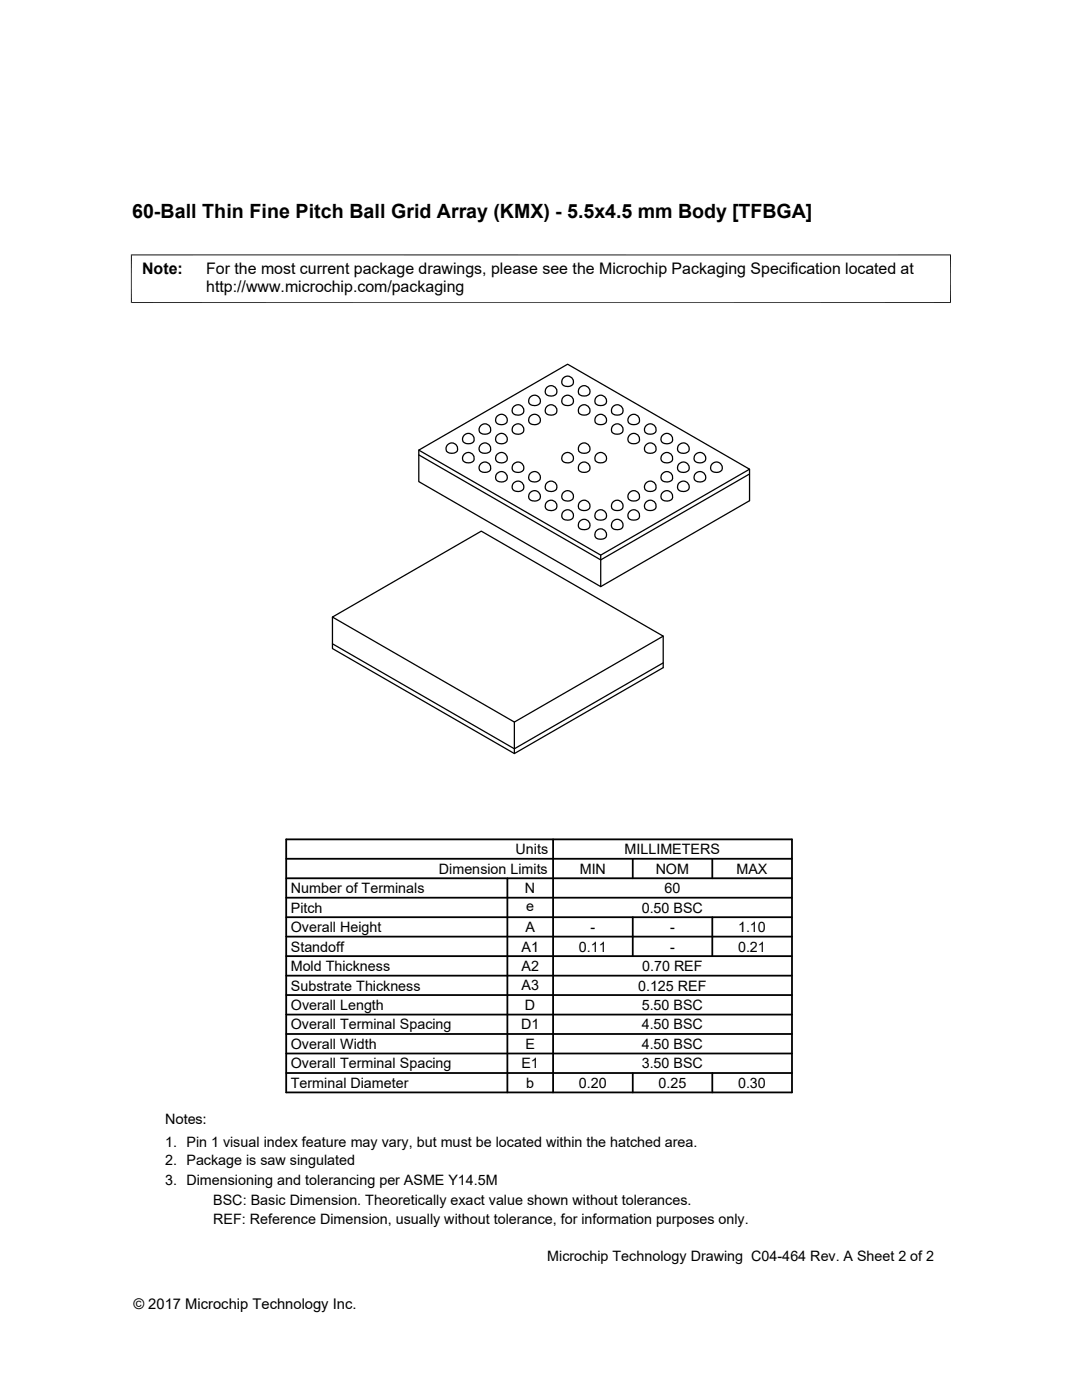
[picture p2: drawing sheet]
<svg xmlns="http://www.w3.org/2000/svg" width="216mm" height="279mm" viewBox="0 0 216 279" stroke-linecap="round" stroke-linejoin="round" font-family="sans-serif">
<g fill="none" stroke="#000" stroke-width=".25">
<path d="M105.8 79.2a1.12 1.12 0 0 1 1.6-.1 1.12 1.12 0 0 1 0 1.7 1.23 1.23 0 0 1-1.9-.8zM109.1 77.3a1.12 1.12 0 0 1 1.6 0 1.12 1.12 0 0 1 0 1.5 1.23 1.23 0 0 1-1.9-.7zM112.4 79.2a1.12 1.12 0 0 1 1.6 0 1.12 1.12 0 0 1 0 1.6 1.23 1.23 0 0 1-1.9-.8zM112.4 75.4a1.12 1.12 0 0 1 1.6 0 1.12 1.12 0 0 1 0 1.5 1.23 1.23 0 0 1-1.9-.7zM115.7 77.3a1.12 1.12 0 0 1 1.6 0 1.12 1.12 0 0 1 0 1.5 1.26 1.26 0 0 1-1.9-.6zM119 79.2a1.12 1.12 0 0 1 1.6 0 1.12 1.12 0 0 1 .1 1.6 1.25 1.25 0 0 1-2-.7zM83.6 89.8l29.7-17.1 36.3 20.9-29.7 17.2zM83.6 90.8l36.3 20.9 29.7-17.1M83.6 89.8v6.3l36.3 21 29.7-17.2v-6.3M89.3 88.8a1.12 1.12 0 0 1 1.6-.1 1.12 1.12 0 0 1 .1 1.6 1.25 1.25 0 0 1-2-.7v-.3zM92.6 90.7a1.12 1.12 0 0 1 1.6-.1 1.12 1.12 0 0 1 .1 1.6 1.28 1.28 0 0 1-2-.7zM92.6 86.8a1.12 1.12 0 0 1 1.6 0 1.12 1.12 0 0 1 .1 1.6 1.28 1.28 0 0 1-2-.7z"/>
<path d="M95.9 92.6a1.12 1.12 0 0 1 1.6-.1 1.12 1.12 0 0 1 .1 1.6 1.28 1.28 0 0 1-2-.6zM95.9 88.8a1.12 1.12 0 0 1 1.6-.1 1.12 1.12 0 0 1 .1 1.6 1.28 1.28 0 0 1-2-.7zM95.9 84.9a1.12 1.12 0 0 1 1.6 0 1.12 1.12 0 0 1 .1 1.6 1.28 1.28 0 0 1-2-.7zM99.2 94.5a1.12 1.12 0 0 1 1.6-.1 1.12 1.12 0 0 1 0 1.6 1.22 1.22 0 0 1-1.9-.8zM99.2 90.7a1.12 1.12 0 0 1 1.6-.1 1.12 1.12 0 0 1 0 1.6 1.22 1.22 0 0 1-1.9-.8zM99.2 86.8a1.12 1.12 0 0 1 1.6 0 1.12 1.12 0 0 1 0 1.6 1.22 1.22 0 0 1-1.9-.8zM99.2 83a1.12 1.12 0 0 1 1.6 0 1.12 1.12 0 0 1 0 1.6 1.22 1.22 0 0 1-1.9-.8zM102.5 96.4a1.12 1.12 0 0 1 1.6-.1 1.12 1.12 0 0 1 0 1.6 1.22 1.22 0 0 1-1.9-.8zM102.5 92.6a1.12 1.12 0 0 1 1.6-.1 1.12 1.12 0 0 1 0 1.6 1.22 1.22 0 0 1-1.9-.8zM102.5 84.9a1.12 1.12 0 0 1 1.6 0 1.12 1.12 0 0 1 0 1.6 1.22 1.22 0 0 1-1.9-.8zM102.5 81.1a1.12 1.12 0 0 1 1.6 0 1.12 1.12 0 0 1 0 1.6 1.22 1.22 0 0 1-1.9-.8zM105.8 98.3a1.12 1.12 0 0 1 1.6-.1 1.12 1.12 0 0 1 0 1.6 1.23 1.23 0 0 1-1.9-.7z"/>
<path d="M105.8 94.5a1.12 1.12 0 0 1 1.6-.1 1.12 1.12 0 0 1 0 1.6 1.23 1.23 0 0 1-1.9-.8zM105.8 83a1.12 1.12 0 0 1 1.6 0 1.12 1.12 0 0 1 0 1.6 1.23 1.23 0 0 1-1.9-.8zM109.1 96.4a1.12 1.12 0 0 1 1.6-.1 1.12 1.12 0 0 1 0 1.6 1.23 1.23 0 0 1-1.9-.7zM109.1 81.1a1.12 1.12 0 0 1 1.6 0 1.12 1.12 0 0 1 0 1.6 1.23 1.23 0 0 1-1.9-.8zM112.4 98.3a1.12 1.12 0 0 1 1.6-.1 1.12 1.12 0 0 1 0 1.6 1.23 1.23 0 0 1-1.9-.7zM112.4 90.7a1.12 1.12 0 0 1 1.6-.1 1.12 1.12 0 0 1 0 1.6 1.23 1.23 0 0 1-1.9-.8zM115.7 92.6a1.12 1.12 0 0 1 1.6-.1 1.12 1.12 0 0 1 0 1.6 1.26 1.26 0 0 1-1.9-.6zM115.7 88.8a1.12 1.12 0 0 1 1.6-.1 1.12 1.12 0 0 1 0 1.6 1.26 1.26 0 0 1-1.9-.7zM115.7 81.1a1.12 1.12 0 0 1 1.6 0 1.12 1.12 0 0 1 0 1.6 1.26 1.26 0 0 1-1.9-.7zM119 90.7a1.12 1.12 0 0 1 1.6-.1 1.12 1.12 0 0 1 .1 1.6 1.25 1.25 0 0 1-2-.7zM119 83a1.12 1.12 0 0 1 1.6 0 1.12 1.12 0 0 1 .1 1.6 1.25 1.25 0 0 1-2-.7zM122.3 84.9a1.12 1.12 0 0 1 1.6 0 1.12 1.12 0 0 1 .1 1.6 1.25 1.25 0 0 1-2-.7z"/>
<path d="M122.3 81.1a1.12 1.12 0 0 1 1.6 0 1.12 1.12 0 0 1 .1 1.6 1.25 1.25 0 0 1-2-.7zM125.6 98.3a1.12 1.12 0 0 1 1.6-.1 1.12 1.12 0 0 1 .1 1.6 1.28 1.28 0 0 1-2-.6zM125.6 86.8a1.12 1.12 0 0 1 1.6 0 1.12 1.12 0 0 1 .1 1.6 1.28 1.28 0 0 1-2-.7zM125.6 83a1.12 1.12 0 0 1 1.6 0 1.12 1.12 0 0 1 .1 1.6 1.28 1.28 0 0 1-2-.7zM128.9 96.4a1.12 1.12 0 0 1 1.6-.1 1.12 1.12 0 0 1 .1 1.6 1.28 1.28 0 0 1-2-.6zM128.9 88.8a1.12 1.12 0 0 1 1.6-.1 1.12 1.12 0 0 1 .1 1.6 1.28 1.28 0 0 1-2-.7zM128.9 84.9a1.12 1.12 0 0 1 1.6 0 1.12 1.12 0 0 1 .1 1.6 1.28 1.28 0 0 1-2-.7zM132.2 98.3a1.12 1.12 0 0 1 1.6-.1 1.12 1.12 0 0 1 .1 1.6 1.24 1.24 0 0 1-2-.7zM132.2 94.5a1.12 1.12 0 0 1 1.6-.1 1.12 1.12 0 0 1 .1 1.6 1.24 1.24 0 0 1-2-.8zM132.2 90.7a1.12 1.12 0 0 1 1.6-.1 1.12 1.12 0 0 1 .1 1.6 1.24 1.24 0 0 1-2-.8zM132.2 86.8a1.12 1.12 0 0 1 1.6 0 1.12 1.12 0 0 1 .1 1.6 1.24 1.24 0 0 1-2-.8zM135.5 96.4a1.12 1.12 0 0 1 1.6-.1 1.12 1.12 0 0 1 0 1.6 1.22 1.22 0 0 1-1.9-.8z"/>
<path d="M135.5 92.6a1.12 1.12 0 0 1 1.6-.1 1.12 1.12 0 0 1 0 1.6 1.22 1.22 0 0 1-1.9-.8zM135.5 88.8a1.12 1.12 0 0 1 1.6-.1 1.12 1.12 0 0 1 0 1.6 1.22 1.22 0 0 1-1.9-.8zM138.8 94.5a1.12 1.12 0 0 1 1.6-.1 1.12 1.12 0 0 1 0 1.6 1.23 1.23 0 0 1-1.9-.8zM138.8 90.7a1.12 1.12 0 0 1 1.6-.1 1.12 1.12 0 0 1 0 1.6 1.23 1.23 0 0 1-1.9-.8zM142.1 92.6a1.12 1.12 0 0 1 1.6-.1 1.12 1.12 0 0 1 0 1.6 1.23 1.23 0 0 1-1.9-.8zM109.1 100.2a1.12 1.12 0 0 1 1.6-.1 1.12 1.12 0 0 1 0 1.6 1.23 1.23 0 0 1-1.9-.7zM112.4 102.1a1.12 1.12 0 0 1 1.6-.1 1.12 1.12 0 0 1 0 1.6 1.23 1.23 0 0 1-1.9-.7zM115.7 104a1.12 1.12 0 0 1 1.6-.1 1.12 1.12 0 0 1 0 1.6 1.23 1.23 0 0 1-1.9-.7zM115.7 100.2a1.12 1.12 0 0 1 1.6-.1 1.12 1.12 0 0 1 0 1.6 1.26 1.26 0 0 1-1.9-.6zM119 105.9a1.12 1.12 0 0 1 1.6-.1 1.12 1.12 0 0 1 .1 1.6 1.22 1.22 0 0 1-2-.7zM119 102.1a1.12 1.12 0 0 1 1.6-.1 1.12 1.12 0 0 1 .1 1.6 1.22 1.22 0 0 1-2-.7zM119.9 110.8v6.3"/>
<path d="M122.3 104a1.12 1.12 0 0 1 1.6-.1 1.12 1.12 0 0 1 .1 1.6 1.22 1.22 0 0 1-2-.7zM122.3 100.2a1.12 1.12 0 0 1 1.6-.1 1.12 1.12 0 0 1 .1 1.6 1.25 1.25 0 0 1-2-.6zM125.6 102.1a1.12 1.12 0 0 1 1.6-.1 1.12 1.12 0 0 1 .1 1.6 1.3 1.3 0 0 1-2-.6zM128.9 100.2a1.12 1.12 0 0 1 1.6-.1 1.12 1.12 0 0 1 .1 1.6 1.28 1.28 0 0 1-2-.6zM66.3 128.5l36.3 20.9 29.7-17.1M66.3 123.1v6.3l36.3 21 29.7-17.2v-6.2M66.3 123.1l29.7-17.1 36.3 21-29.7 17.1zM102.6 144.1v6.3"/>
</g>
<path d="M26.1 50.9h163.7M26.2 50.8v9.7M189.7 50.8v9.7M26.1 60.4h163.7" fill="none" stroke="#000" stroke-width=".2"/>
<g fill="none" stroke="#000" stroke-width=".36">
<path d="M57.1 179.2h100.9M57.1 175.3h100.9M57.1 171.4h100.9M57.1 167.5h100.9v50.5h-100.9zM101.2 175.3v42.7M110.4 167.5v50.5M126.3 171.4v3.9M142.1 171.4v3.9M57.1 186.9h100.9M57.1 183h100.9M57.1 190.8h100.9M57.1 198.6h100.9"/>
<path d="M57.1 194.7h100.9M126.3 183v7.8M142.1 183v7.8M57.1 202.5h100.9M57.1 210.2h100.9M57.1 206.4h100.9M57.1 214.1h100.9M126.3 214.1v3.9M142.1 214.1v3.9"/>
</g>
<text font-size="3.9" x="26.4" y="43.5">60-Ball Thin Fine Pitch Ball Grid Array (KMX) - 5.5x4.5 mm Body [TFBGA]</text>
<g font-size="3.2">
<text x="28.4" y="54.6">Note:</text>
<text x="41.1" y="54.6">For the most current package drawings, please see the Microchip Packaging Specification located at</text>
<text x="41.1" y="58.3">http://www.microchip.com/packaging</text>
</g>
<g font-size="2.9">
<text x="102.9" y="170.5">Units</text>
<text x="124.6" y="170.5">MILLIMETERS</text>
<text x="58" y="178.2">Number of Terminals</text>
<text x="87.6" y="174.4">Dimension Limits</text>
<text x="104.8" y="178.2">N</text>
<text x="115.7" y="174.4">MIN</text>
<text x="130.8" y="174.4">NOM</text>
<text x="132.6" y="178.2">60</text>
<text x="147" y="174.4">MAX</text>
<text x="58" y="182.1">Pitch</text>
<text x="105" y="181.8">e</text>
<text x="128" y="182.1">0.50 BSC</text>
<text x="58" y="186">Overall Height</text>
<text x="58" y="189.9">Standoff</text>
<text x="104.1" y="189.9">A1</text>
<text x="104.8" y="186">A</text>
<text x="115.5" y="189.9">0.11</text>
<text x="117.8" y="186">-</text>
<text x="133.7" y="186">-</text>
<text x="133.7" y="189.9">-</text>
<text x="147.3" y="186">1.10</text>
<text x="147.3" y="189.9">0.21</text>
<text x="58" y="193.8">Mold Thickness</text>
<text x="58" y="197.7">Substrate Thickness</text>
<text x="104.1" y="193.8">A2</text>
<text x="104.1" y="197.7">A3</text>
<text x="127.3" y="197.7">0.125 REF</text>
<text x="128.1" y="193.8">0.70 REF</text>
<text x="58" y="201.6">Overall Length</text>
<text x="104.8" y="201.6">D</text>
<text x="128" y="201.6">5.50 BSC</text>
<text x="58" y="209.3">Overall Width</text>
<text x="58" y="205.4">Overall Terminal Spacing</text>
<text x="104" y="205.4">D1</text>
<text x="104.8" y="209.3">E</text>
<text x="128" y="209.3">4.50 BSC</text>
<text x="128" y="205.4">4.50 BSC</text>
<text x="58" y="213.2">Overall Terminal Spacing</text>
<text x="104" y="213.2">E1</text>
<text x="128" y="213.2">3.50 BSC</text>
<text x="58" y="217.1">Terminal Diameter</text>
<text x="105" y="217.1">b</text>
<text x="115.5" y="217.1">0.20</text>
<text x="131.4" y="217.1">0.25</text>
<text x="147.3" y="217.1">0.30</text>
<text x="32.9" y="224.3">Notes:</text>
<text x="32.9" y="228.9">1. Pin 1 visual index feature may vary, but must be located within the hatched area.</text>
<text x="32.9" y="232.6">2. Package is saw singulated</text>
<text x="32.9" y="236.5">3. Dimensioning and tolerancing per ASME Y14.5M</text>
<text x="42.5" y="244.3">REF: Reference Dimension, usually without tolerance, for information purposes only.</text>
<text x="42.5" y="240.6">BSC: Basic Dimension. Theoretically exact value shown without tolerances.</text>
<text x="109.2" y="251.7">Microchip Technology Drawing C04-464 Rev. A Sheet 2 of 2</text>
<text x="26.6" y="261.3">© 2017 Microchip Technology Inc.</text>
</g>
</svg>
